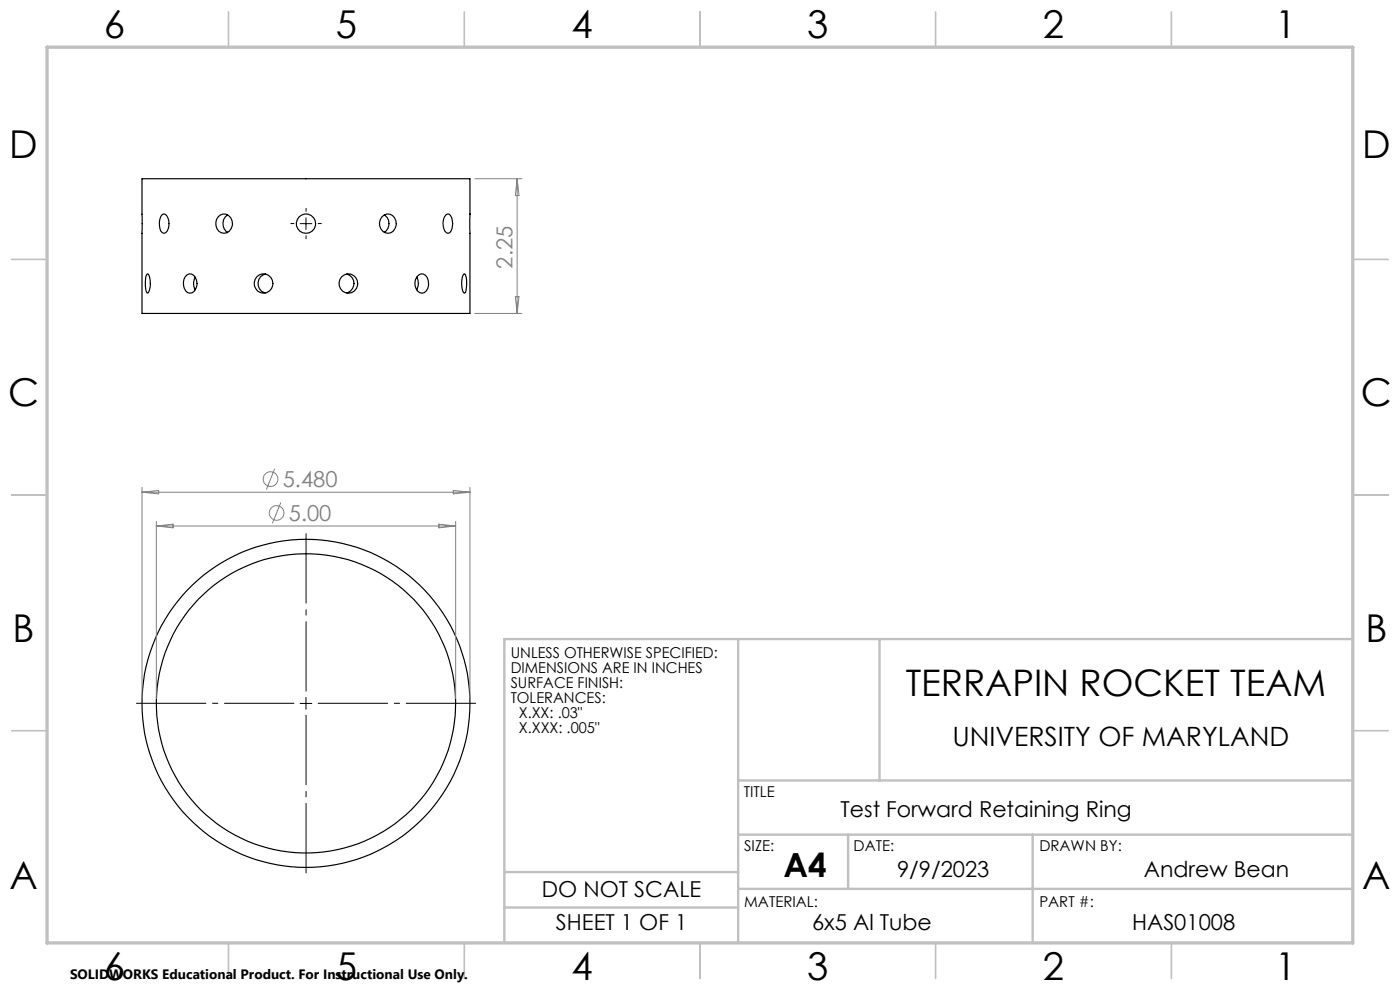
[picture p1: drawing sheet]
<svg xmlns="http://www.w3.org/2000/svg" width="297mm" height="210mm" viewBox="0 0 297 210" stroke-linecap="round" stroke-linejoin="round" font-family="sans-serif">
<g fill="none" stroke="#c0c0c0" stroke-width=".35">
<path d="M48.5 2.5v7.5M98.5 2.5v7.5M148.5 2.5v7.5M198.5 2.5v7.5M248.5 2.5v7.5M2.5 55h7.5M287 55h7.5M2.5 105h7.5M287 105h7.5M2.5 155h7.5M287 155h7.5M48.5 200v7.5"/>
<path d="M98.5 200v7.5M148.5 200v7.5M198.5 200v7.5M248.5 200v7.5"/>
</g>
<path d="M156.6 135.6v64.4M186.6 135.6v30M287 135.6h-180v64.4M156.6 177.1h130.4M156.6 165.6h130.4M179.9 177.1v11.5M219.1 177.1v22.9M107 192.5h49.6M107 185h49.6M156.6 188.6h130.2" fill="none" stroke="#c0c0c0" stroke-width=".5"/>
<path d="M10 10h277v190h-277z" fill="none" stroke="#c0c0c0" stroke-width=".7"/>
<g fill="none" stroke="#000" stroke-width=".25">
<path d="M30.1 37.9h69.6v28.6h-69.6zM31.3 58.1a1.31 1.31 0 0 1 .6 1.4v1.1a2 2 0 0 1-.6 1.6 4.7 4.7 0 0 1 0-4.1zM34.3 45.6l.3-.2a1.34 1.34 0 0 1 1.2 1.4 2.99 2.99 0 0 1-.7 2.6l-.3 .1a1.41 1.41 0 0 1-1-1.6 3.3 3.3 0 0 1 .5-2.3zM39.7 58.3a1.16 1.16 0 0 1 1.8 .6 2.41 2.41 0 0 1-.7 3.2 1.23 1.23 0 0 1-1.7-.9 2.61 2.61 0 0 1 .6-2.9zM41.4 58.8a2.67 2.67 0 0 0 0 2.7M46.3 46a1.82 1.82 0 0 1 2.2-.3 1.82 1.82 0 0 1 .8 2.2 1.78 1.78 0 0 1-2.1 1.6 1.78 1.78 0 0 1-1.4-2.3l.1-.6zM48.3 45.6a2.18 2.18 0 0 0 0 3.7M56.3 58.1a2.05 2.05 0 0 0-1.6 2 2.05 2.05 0 0 0 1.6 2M73.6 58.1a2.05 2.05 0 0 1 1.5 2 2.05 2.05 0 0 1-1.6 2M81 46a1.81 1.81 0 0 1 2.3-.3 1.81 1.81 0 0 1 .7 2.2 1.75 1.75 0 0 1-1.7 1.6 1.75 1.75 0 0 1-1.8-1.6v-.7zM81.5 45.6a2.2 2.2 0 0 1 0 3.7M88.4 58.8a2.72 2.72 0 0 1 0 2.7"/>
<path d="M88.5 58.7a1.28 1.28 0 0 1 1.5-.5 1.28 1.28 0 0 1 .8 1.3 2.06 2.06 0 0 1-1.3 2.7 2.15 2.15 0 0 1-1-3.5zM94.6 45.6l.3-.2a1.25 1.25 0 0 1 1.1 1.4 3.4 3.4 0 0 1-.6 2.6l-.4 .1a2.48 2.48 0 0 1-.7-3.5zM98.5 58.1a1.33 1.33 0 0 1 .5 1.4v1.1a1.81 1.81 0 0 1-.5 1.6 3.6 3.6 0 0 1-.4-3.5z"/>
<circle cx="64.9" cy="47.5" r="2.05"/>
<circle cx="55.9" cy="60.1" r="2.02"/>
<circle cx="73.9" cy="60.1" r="2.01"/>
<circle cx="64.9" cy="149.2" r="31.7"/>
<circle cx="64.9" cy="149.2" r="34.8"/>
</g>
<g fill="none" stroke="#808080" stroke-width=".21">
<path d="M100.7 37.9h10M109.7 37.9v28.6M109.7 37.9l.4 3.6h-.8zM100.7 66.5h10M109.3 62.9h.8l-.4 3.6zM58.3 99.4l-1.8 4.4M30.1 103.4v44.8M30.1 104.4h69.6M30.1 104.4l3.6-.4v.8zM33.2 110.6v37.6M33.2 111.6h63.5M33.2 111.6l3.5-.4v.8z"/>
<path d="M59.6 106.6l-1.8 4.4M93.1 111.2l3.6 .4-3.6 .4zM96.2 104l3.5 .4-3.5 .4zM96.7 110.6v37.6M99.7 103.4v44.8"/>
<circle cx="57.4" cy="101.6" r="1.55"/>
<circle cx="58.7" cy="108.8" r="1.56"/>
</g>
<path d="M62.4 149.2h-33.5M64.9 146.7v-33.6M64.9 151.7v33.5M67.4 149.2h33.6" fill="none" stroke="#000" stroke-width=".21" stroke-dasharray="15.2 1.3 1.3 1.3" stroke-dashoffset=".4" stroke-linecap="butt"/>
<path d="M62.4 47.4h-.8M64.9 44.9v-.8M64.9 49.9v.8M67.4 47.4h.8" fill="none" stroke="#000" stroke-width=".21" stroke-dasharray="15.2 1.3 1.3 1.3" stroke-linecap="butt"/>
<path d="M63.7 47.4h2.4M64.9 46.2v2.5M63.7 149.2h2.4M64.9 147.9v2.6" fill="none" stroke="#000" stroke-width=".21"/>
<g font-size="8.1">
<text x="22" y="8">6</text>
<text x="71.2" y="8">5</text>
<text x="121.2" y="8">4</text>
<text x="171.3" y="8">3</text>
<text x="221.3" y="8">2</text>
<text x="270.5" y="8">1</text>
<text x="2" y="33.6">D</text>
<text x="289" y="33.6">D</text>
<text x="1.7" y="86.1">C</text>
<text x="288.7" y="86.1">C</text>
<text x="2.7" y="136.1">B</text>
<text x="289.7" y="136.1">B</text>
<text x="2" y="188.6">A</text>
<text x="289" y="188.6">A</text>
<text x="22" y="208">6</text>
<text x="71.2" y="208">5</text>
<text x="121.2" y="208">4</text>
<text x="171.3" y="208">3</text>
<text x="221.3" y="208">2</text>
<text x="270.5" y="208">1</text>
</g>
<text font-size="7.8" x="192.1" y="147.7">TERRAPIN ROCKET TEAM</text>
<text font-size="7.1" x="166.2" y="186">A4</text>
<text font-size="5.6" x="202" y="158.3">UNIVERSITY OF MARYLAND</text>
<g font-size="4.7" fill="#808080">
<text x="108.7" y="57" transform="rotate(-90 108.7 57)">2.25</text>
<text x="60" y="103.3">5.480</text>
<text x="61.3" y="110.5">5.00</text>
</g>
<g font-size="4.7">
<text x="178.3" y="173.4">Test Forward Retaining Ring</text>
<text x="115" y="190.3">DO NOT SCALE</text>
<text x="190.3" y="186">9/9/2023</text>
<text x="242.7" y="186">Andrew Bean</text>
<text x="117.9" y="197.3">SHEET 1 OF 1</text>
<text x="172.3" y="197.2">6x5 Al Tube</text>
<text x="240.2" y="197.2">HAS01008</text>
</g>
<g font-size="3.2">
<text x="108.3" y="139.6">UNLESS OTHERWISE SPECIFIED:</text>
<text x="108.3" y="142.8">DIMENSIONS ARE IN INCHES</text>
<text x="108.3" y="146">SURFACE FINISH:</text>
<text x="108.3" y="149.1">TOLERANCES:</text>
<text x="110.1" y="152.3">X.XX: .03&quot;</text>
<text x="110.1" y="155.5">X.XXX: .005&quot;</text>
<text x="157.8" y="169.1">TITLE</text>
<text x="157.9" y="180.6">SIZE:</text>
<text x="181.1" y="180.6">DATE:</text>
<text x="220.5" y="180.6">DRAWN BY:</text>
<text x="157.9" y="192.3">MATERIAL:</text>
<text x="220.5" y="192.3">PART #:</text>
</g>
<text font-size="2.9" x="14.9" y="207.6">SOLIDWORKS Educational Product. For Instructional Use Only.</text>
</svg>
